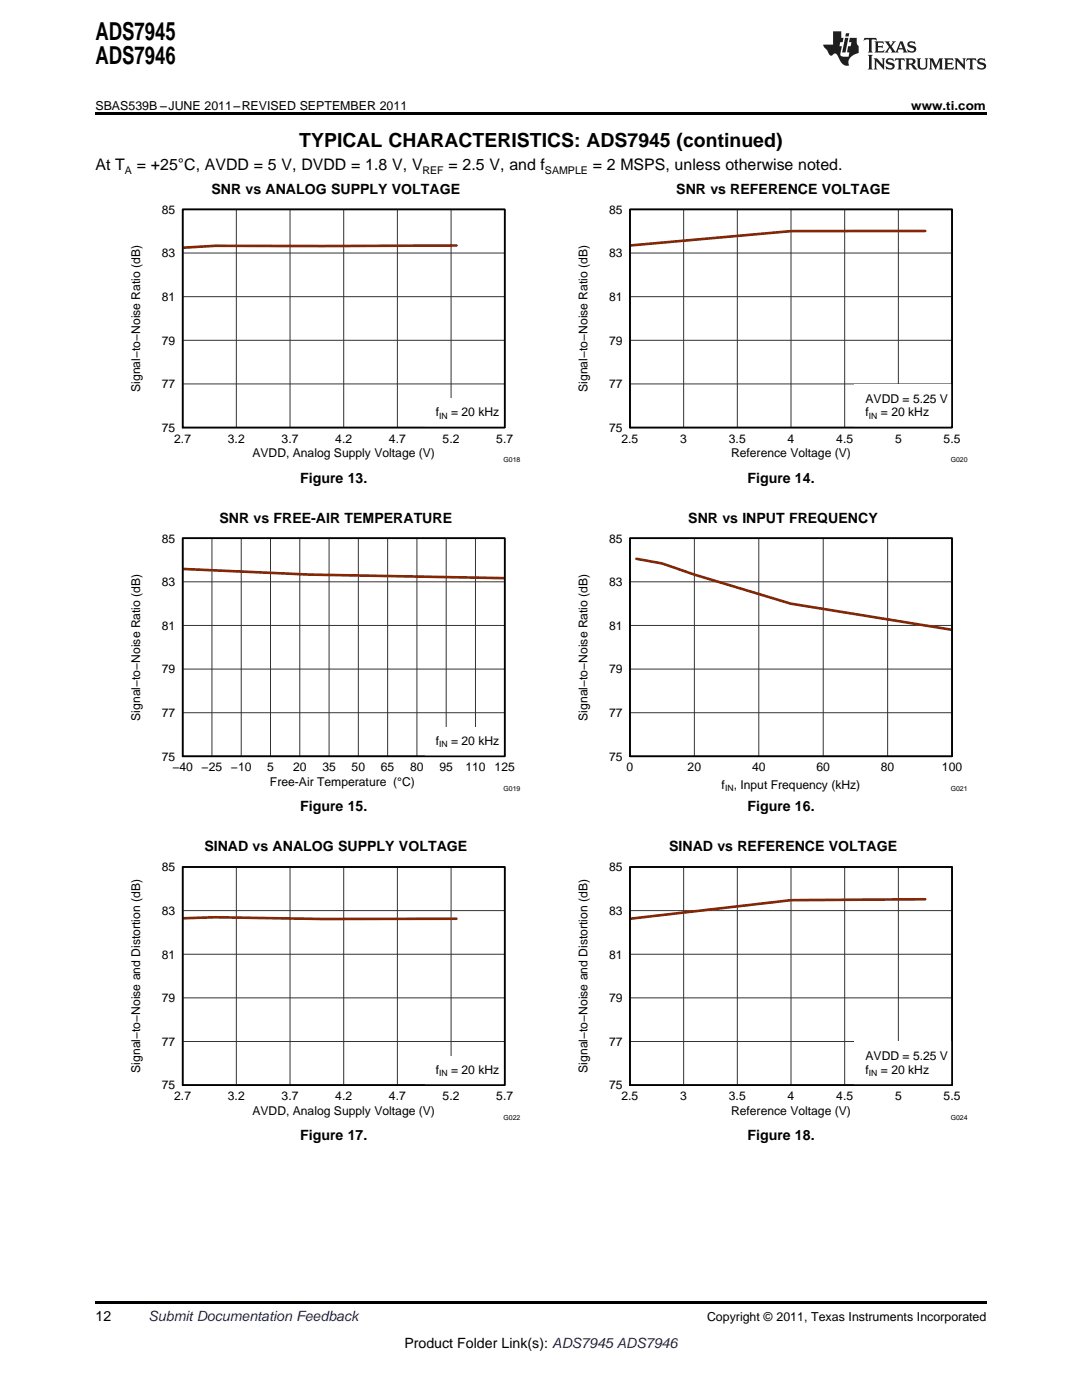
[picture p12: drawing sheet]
<svg xmlns="http://www.w3.org/2000/svg" width="216mm" height="279mm" viewBox="0 0 216 279" stroke-linecap="round" stroke-linejoin="round" font-family="sans-serif">
<g fill="#231f20">
<path d="M172.5 7.6l-.1 .5 .4-.2h.6v.1v2.1l-.2 .4h.9l-.2-.4v-2.1l.1-.1h.5l.5 .2-.2-.5zM174.5 8.3l.2 .3v1.5l-.2 .4h1.8l.2-.6a1.04 1.04 0 0 1-1.3 .2v-.7h.6l.3 .2v-.6l-.3 .2h-.6v-.6l.8-.1 .4 .3-.2-.5zM176.5 8.3l.9 1.1-.9 1.1h.8l-.2-.2 .4-.7 .5 .7-.2 .2h1.5l-.2-.2 .2-.4h.9l.1 .4-.2 .2h1l-.3-.3-.7-1.9h-.5l-.9 2-.8-1 .9-1h-.8l.1 .3-.4 .5-.3-.6 .1-.2zM179.7 8.6l.4 1h-.7zM181.3 8.4a.63 .63 0 0 0-.2 .7 .63 .63 0 0 0 .6 .4l.6 .2 .1 .2a.75 .75 0 0 1-.7 .4 .75 .75 0 0 1-.6-.5l.1 .7 .1-.1a1.11 1.11 0 0 0 1.5-.6 1.13 1.13 0 0 0-1.2-.8l-.1-.4a1.04 1.04 0 0 1 1.2 .2l-.2-.5-.2 .1-.4-.2zM173.2 10.9l.2 .4v2.2l-.2 .4h1l-.3-.4v-2.2l.3-.4zM174.3 11.6l.3 .4v1.5l-.3 .4h.8l-.2-.4v-1.3l1.5 1.7v-1.9l.2-.4h-.7l.2 .4v.9l-1.1-1.3zM177 11.8a.62 .62 0 0 0-.2 .7 .62 .62 0 0 0 .6 .4l.6 .1 .1 .3a.76 .76 0 0 1-.7 .3 .76 .76 0 0 1-.7-.4l.2 .7 .1-.1a1.11 1.11 0 0 0 1.5-.6 1.13 1.13 0 0 0-1.2-.8l-.1-.4a1.04 1.04 0 0 1 1.2 .2l-.2-.6-.2 .1-.5-.1zM178.7 11.6l-.2 .6a.61 .61 0 0 1 .8-.3v1.6l-.2 .4h.9l-.2-.4v-1.6a.63 .63 0 0 1 .7 .3l-.1-.6zM180.6 11.6l.3 .4v1.5l-.3 .4h1l-.2-.2-.1-.8 .6 .2a.76 .76 0 0 0 1.2 .7l-1-1a.58 .58 0 0 0 .6-.5 .58 .58 0 0 0-.5-.6zM181.4 11.9h.1a.45 .45 0 0 1 .5 .1 .45 .45 0 0 1 .1 .5l-.8 .2zM182.9 11.6l.2 .2a2.17 2.17 0 0 0 .3 1.9 .99 .99 0 0 0 1.6-.6v-1.1l.2-.4h-.7l.2 .2a1.92 1.92 0 0 1-.2 1.8 .6 .6 0 0 1-.9-.5v-1.1l.2-.4zM185.4 11.6l.2 .4v1.5l-.2 .4h.7l-.2-.4v-1.4l.8 1.8 .8-1.8v1.4l-.2 .4h.9l-.2-.4v-1.5l.2-.4h-.8l-.6 1.5-.6-1.5zM188.4 11.6l.2 .4v1.5l-.2 .4h1.8l.1-.6a1.04 1.04 0 0 1-1.2 .1v-.6h.5l.4 .2v-.6l-.4 .2h-.5v-.7h.8l.3 .3-.1-.6zM190.5 11.6l.2 .4v1.5l-.2 .4h.7l-.2-.4v-1.3l1.5 1.7v-1.9l.2-.4h-.7l.2 .4v.9l-1.1-1.3zM192.9 11.6l-.1 .6a.61 .61 0 0 1 .7-.3l.1 1.6-.3 .4h1l-.3-.4 .1-1.6a.63 .63 0 0 1 .7 .3l-.1-.6zM195.2 11.8a.62 .62 0 0 0-.2 .7 .62 .62 0 0 0 .6 .4l.6 .1 .1 .3a.76 .76 0 0 1-.7 .3 .76 .76 0 0 1-.6-.4l.1 .7 .1-.1a1.11 1.11 0 0 0 1.6-.6 1.13 1.13 0 0 0-1.3-.8l-.1-.4a1.04 1.04 0 0 1 1.2 .2l-.1-.6-.2 .1-.5-.1z"/>
<path d="M166.2 6.3v2.6h-1.9v.4l.8 .9a.91 .91 0 0 0 1 .8 .56 .56 0 0 1 .5-.3 .56 .56 0 0 1 .5 .3l.4 .8a1.53 1.53 0 0 0 1.9 1.2 1.54 1.54 0 0 1 1-2.1l.9-.3v-1.4a1.52 1.52 0 0 1-.4-1.6h-1.3l-.2 .8h.5l-.2 .8h-.5l-.1 1v.2l.4 .1-.2 .8a1.93 1.93 0 0 1-1.6-.3l.3-1.8h-.5l.2-.8h.4l.2-.8h-.4v-1.3zM168.6 7.6l-.6 2.9h.7l.6-2.9zM168.8 6.6l-.1 .7h.6l.2-.7z"/>
</g>
<path d="M36.4 41.8h64.3v43.5h-64.3z" fill="none" stroke="#000" stroke-width=".26"/>
<path d="M36.4 41.8h64.3v43.5h-64.3zM36.4 59.2h64.3M36.4 50.5h64.3M47.2 41.8v43.5M57.9 41.8v43.5M68.6 41.8v43.5M79.3 41.8v43.5M90 41.8v43.5M36.4 76.6h64.3M36.4 67.9h64.3" fill="none" stroke="#333" stroke-width=".2"/>
<path d="M91.1 49l-48.2 .1-6.5 .3" fill="none" stroke="#8b2500" stroke-width=".52"/>
<path d="M84.8 79.5h15.9v5.8h-15.9z" fill="#fff"/>
<path d="M36.4 41.8h64.3v43.5h-64.3z" fill="none" stroke="#000" stroke-width=".35"/>
<path d="M125.7 41.8h64.3v43.5h-64.3z" fill="none" stroke="#000" stroke-width=".26"/>
<path d="M125.7 41.8h64.3v43.5h-64.3zM125.7 59.2h64.3M125.7 50.5h64.3M136.4 41.8v43.5M147.1 41.8v43.5M157.8 41.8v43.5M168.5 41.8v43.5M179.3 41.8v43.5M125.7 76.6h64.3M125.7 67.9h64.3" fill="none" stroke="#333" stroke-width=".2"/>
<path d="M184.6 46.1h-26.8l-32.1 2.9" fill="none" stroke="#8b2500" stroke-width=".52"/>
<path d="M170.5 76.6h19.5v8.7h-19.5z" fill="#fff"/>
<path d="M125.7 41.8h64.3v43.5h-64.3z" fill="none" stroke="#000" stroke-width=".35"/>
<path d="M36.4 107.4h64.3v43.5h-64.3z" fill="none" stroke="#000" stroke-width=".26"/>
<g fill="none" stroke="#333" stroke-width=".2">
<path d="M36.4 107.4h64.3v43.5h-64.3zM36.4 116.1h64.3M42.3 107.4v43.5M48.1 107.4v43.5M54 107.4v43.5M59.8 107.4v43.5M65.7 107.4v43.5M71.5 107.4v43.5M77.3 107.4v43.5M83.2 107.4v43.5M89 107.4v43.5M94.9 107.4v43.5"/>
<path d="M36.4 133.5h64.3M36.4 124.8h64.3M36.4 142.2h64.3"/>
</g>
<path d="M36.4 113.5l25.4 1.2 38.9 .7" fill="none" stroke="#8b2500" stroke-width=".52"/>
<path d="M84.8 145.1h15.9v5.8h-15.9z" fill="#fff"/>
<path d="M36.4 107.4h64.3v43.5h-64.3zM125.7 107.4h64.3v43.5h-64.3z" fill="none" stroke="#000" stroke-width=".35"/>
<path d="M125.7 107.4h64.3v43.5h-64.3zM36.4 173h64.3v43.6h-64.3z" fill="none" stroke="#000" stroke-width=".26"/>
<g fill="none" stroke="#333" stroke-width=".2">
<path d="M125.7 107.4h64.3v43.5h-64.3zM125.7 116.1h64.3M138.6 107.4v43.5M151.4 107.4v43.5M164.3 107.4v43.5M177.1 107.4v43.5M125.7 133.5h64.3M125.7 124.8h64.3M125.7 142.2h64.3M36.4 173h64.3v43.6h-64.3zM47.2 173v43.6M57.9 173v43.6"/>
<path d="M68.6 173v43.6M79.3 173v43.6M90 173v43.6M36.4 199.1h64.3M36.4 190.4h64.3M36.4 181.7h64.3M36.4 207.9h64.3"/>
</g>
<path d="M127 111.5l5.1 1 6.5 2.2 19.2 5.8 32.2 5.2M36.4 183.3l6.5-.2 21.4 .3h26.8" fill="none" stroke="#8b2500" stroke-width=".52"/>
<path d="M84.8 210.8h15.9v5.8h-15.9z" fill="#fff"/>
<path d="M36.4 173h64.3v43.6h-64.3z" fill="none" stroke="#000" stroke-width=".35"/>
<path d="M125.7 173h64.3v43.6h-64.3z" fill="none" stroke="#000" stroke-width=".26"/>
<path d="M125.7 173h64.3v43.6h-64.3zM136.4 173v43.6M147.1 173v43.6M157.8 173v43.6M168.5 173v43.6M179.3 173v43.6M125.7 199.1h64.3M125.7 190.4h64.3M125.7 181.7h64.3M125.7 207.9h64.3" fill="none" stroke="#333" stroke-width=".2"/>
<path d="M184.6 179.5l-26.8 .2-32.1 3.7" fill="none" stroke="#8b2500" stroke-width=".52"/>
<path d="M170.5 207.9h19.5v8.7h-19.5z" fill="#fff"/>
<path d="M125.7 173h64.3v43.6h-64.3z" fill="none" stroke="#000" stroke-width=".35"/>
<path d="M19 259.7h177.8v.5h-177.8z" fill="#000"/>
<g fill="#fff">
<path d="M156.1 229.3h.4v.7h-.4z"/>
<path d="M66.9 229.3h.3v.7h-.3z"/>
<path d="M156.1 163.7h.4v.7h-.4z"/>
<path d="M66.9 163.7h.3v.7h-.3z"/>
<path d="M156.1 98.1h.4v.7h-.4z"/>
<path d="M66.9 98.1h.3v.7h-.3z"/>
</g>
<path d="M19 22.5h177.8v.5h-177.8z" fill="#000"/>
<g font-size="4.9">
<text x="19" y="7.9">ADS7945</text>
<text x="19" y="12.8">ADS7946</text>
</g>
<text font-size="3.9" x="59.7" y="29.3">TYPICAL CHARACTERISTICS: ADS7945 (continued)</text>
<g font-size="3.2">
<text x="19" y="34">At T</text>
<text x="27.3" y="34">= +25°C, AVDD = 5 V, DVDD = 1.8 V, V</text>
<text x="89.5" y="34">= 2.5 V, and f</text>
<text x="118.3" y="34">= 2 MSPS, unless otherwise noted.</text>
</g>
<g font-size="2.8">
<text x="42.2" y="38.7">SNR vs ANALOG SUPPLY VOLTAGE</text>
<text x="134.9" y="38.7">SNR vs REFERENCE VOLTAGE</text>
<text x="59.9" y="96.3">Figure 13.</text>
<text x="149.2" y="96.3">Figure 14.</text>
<text x="43.8" y="104.3">SNR vs FREE-AIR TEMPERATURE</text>
<text x="137.3" y="104.3">SNR vs INPUT FREQUENCY</text>
<text x="59.9" y="161.9">Figure 15.</text>
<text x="149.2" y="161.9">Figure 16.</text>
<text x="40.8" y="169.9">SINAD vs ANALOG SUPPLY VOLTAGE</text>
<text x="133.5" y="169.9">SINAD vs REFERENCE VOLTAGE</text>
<text x="59.9" y="227.5">Figure 17.</text>
<text x="149.2" y="227.5">Figure 18.</text>
<text x="19" y="263.6">12</text>
<text x="80.7" y="269">Product Folder Link(s): ADS7945 ADS7946</text>
</g>
<text font-size="2.8" fill="#0000c8" x="29.6" y="263.6">Submit Documentation Feedback</text>
<g font-size="2.5">
<text x="19" y="21.9">SBAS539B –JUNE 2011–REVISED SEPTEMBER 2011</text>
<text x="181.8" y="21.9">www.ti.com</text>
<text x="141.1" y="263.6">Copyright © 2011, Texas Instruments Incorporated</text>
</g>
<g font-size="2.4">
<text x="32.3" y="42.7">85</text>
<text x="121.5" y="42.7">85</text>
<text x="32.3" y="51.4">83</text>
<text x="121.5" y="51.4">83</text>
<text x="32.3" y="60.1">81</text>
<text x="121.5" y="60.1">81</text>
<text x="32.3" y="68.8">79</text>
<text x="121.5" y="68.8">79</text>
<text x="32.3" y="77.5">77</text>
<text x="121.5" y="77.5">77</text>
<text x="28" y="78.2" transform="rotate(-90 28 78.2)">Signal−to−Noise Ratio (dB)</text>
<text x="86.9" y="83.1">f</text>
<text x="90" y="83.1">= 20 kHz</text>
<text x="117.2" y="78.2" transform="rotate(-90 117.2 78.2)">Signal−to−Noise Ratio (dB)</text>
<text x="172.7" y="80.4">AVDD = 5.25 V</text>
<text x="172.7" y="83.1">f</text>
<text x="175.8" y="83.1">= 20 kHz</text>
<text x="32.3" y="86.2">75</text>
<text x="34.8" y="88.3">2.7</text>
<text x="45.5" y="88.3">3.2</text>
<text x="56.2" y="88.3">3.7</text>
<text x="66.9" y="88.3">4.2</text>
<text x="77.6" y="88.3">4.7</text>
<text x="88.3" y="88.3">5.2</text>
<text x="99" y="88.3">5.7</text>
<text x="121.5" y="86.2">75</text>
<text x="124" y="88.3">2.5</text>
<text x="135.7" y="88.3">3</text>
<text x="145.4" y="88.3">3.5</text>
<text x="157.2" y="88.3">4</text>
<text x="166.9" y="88.3">4.5</text>
<text x="178.6" y="88.3">5</text>
<text x="188.3" y="88.3">5.5</text>
<text x="50.4" y="91.3">AVDD, Analog Supply Voltage (V)</text>
<text x="145.9" y="91.3">Reference Voltage (V)</text>
<text x="32.3" y="108.3">85</text>
<text x="121.5" y="108.3">85</text>
<text x="32.3" y="117">83</text>
<text x="121.5" y="117">83</text>
<text x="32.3" y="125.7">81</text>
<text x="121.5" y="125.7">81</text>
<text x="32.3" y="134.4">79</text>
<text x="121.5" y="134.4">79</text>
<text x="28" y="143.8" transform="rotate(-90 28 143.8)">Signal−to−Noise Ratio (dB)</text>
<text x="32.3" y="143.1">77</text>
<text x="117.2" y="143.8" transform="rotate(-90 117.2 143.8)">Signal−to−Noise Ratio (dB)</text>
<text x="121.5" y="143.1">77</text>
<text x="86.9" y="148.7">f</text>
<text x="90" y="148.7">= 20 kHz</text>
<text x="32.3" y="151.8">75</text>
<text x="34.4" y="153.9">−40</text>
<text x="40.2" y="153.9">−25</text>
<text x="46.1" y="153.9">−10</text>
<text x="53.3" y="153.9">5</text>
<text x="58.5" y="153.9">20</text>
<text x="64.3" y="153.9">35</text>
<text x="70.2" y="153.9">50</text>
<text x="76" y="153.9">65</text>
<text x="81.8" y="153.9">80</text>
<text x="87.7" y="153.9">95</text>
<text x="92.9" y="153.9">110</text>
<text x="98.7" y="153.9">125</text>
<text x="121.5" y="151.8">75</text>
<text x="125" y="153.9">0</text>
<text x="137.2" y="153.9">20</text>
<text x="150.1" y="153.9">40</text>
<text x="162.9" y="153.9">60</text>
<text x="175.8" y="153.9">80</text>
<text x="188" y="153.9">100</text>
<text x="53.9" y="156.9">Free-Air Temperature (°C)</text>
<text x="144" y="157.4">f</text>
<text x="146.4" y="157.4">, Input Frequency (kHz)</text>
<text x="32.3" y="173.9">85</text>
<text x="121.5" y="173.9">85</text>
<text x="32.3" y="182.6">83</text>
<text x="121.5" y="182.6">83</text>
<text x="32.3" y="191.3">81</text>
<text x="121.5" y="191.3">81</text>
<text x="32.3" y="200">79</text>
<text x="121.5" y="200">79</text>
<text x="32.3" y="208.7">77</text>
<text x="121.5" y="208.7">77</text>
<text x="28" y="214.1" transform="rotate(-90 28 214.1)">Signal−to−Noise and Distortion (dB)</text>
<text x="86.9" y="214.3">f</text>
<text x="90" y="214.3">= 20 kHz</text>
<text x="117.2" y="214.1" transform="rotate(-90 117.2 214.1)">Signal−to−Noise and Distortion (dB)</text>
<text x="172.7" y="211.6">AVDD = 5.25 V</text>
<text x="172.7" y="214.3">f</text>
<text x="175.8" y="214.3">= 20 kHz</text>
<text x="32.3" y="217.4">75</text>
<text x="34.8" y="219.5">2.7</text>
<text x="45.5" y="219.5">3.2</text>
<text x="56.2" y="219.5">3.7</text>
<text x="66.9" y="219.5">4.2</text>
<text x="77.6" y="219.5">4.7</text>
<text x="88.3" y="219.5">5.2</text>
<text x="99" y="219.5">5.7</text>
<text x="121.5" y="217.4">75</text>
<text x="124" y="219.5">2.5</text>
<text x="135.7" y="219.5">3</text>
<text x="145.4" y="219.5">3.5</text>
<text x="157.2" y="219.5">4</text>
<text x="166.9" y="219.5">4.5</text>
<text x="178.6" y="219.5">5</text>
<text x="188.3" y="219.5">5.5</text>
<text x="50.4" y="222.5">AVDD, Analog Supply Voltage (V)</text>
<text x="145.9" y="222.5">Reference Voltage (V)</text>
</g>
<g font-size="2.1">
<text x="24.9" y="34.6">A</text>
<text x="84.3" y="34.6">REF</text>
<text x="108.7" y="34.6">SAMPLE</text>
</g>
<g font-size="1.7">
<text x="87.6" y="83.5">IN</text>
<text x="173.4" y="83.5">IN</text>
<text x="87.6" y="149.1">IN</text>
<text x="144.7" y="157.8">IN</text>
<text x="87.6" y="214.8">IN</text>
<text x="173.4" y="214.8">IN</text>
</g>
<g font-size="1.4">
<text x="100.5" y="92.2">G018</text>
<text x="189.7" y="92.2">G020</text>
<text x="100.5" y="157.8">G019</text>
<text x="189.7" y="157.8">G021</text>
<text x="100.5" y="223.5">G022</text>
<text x="189.7" y="223.5">G024</text>
</g>
</svg>
